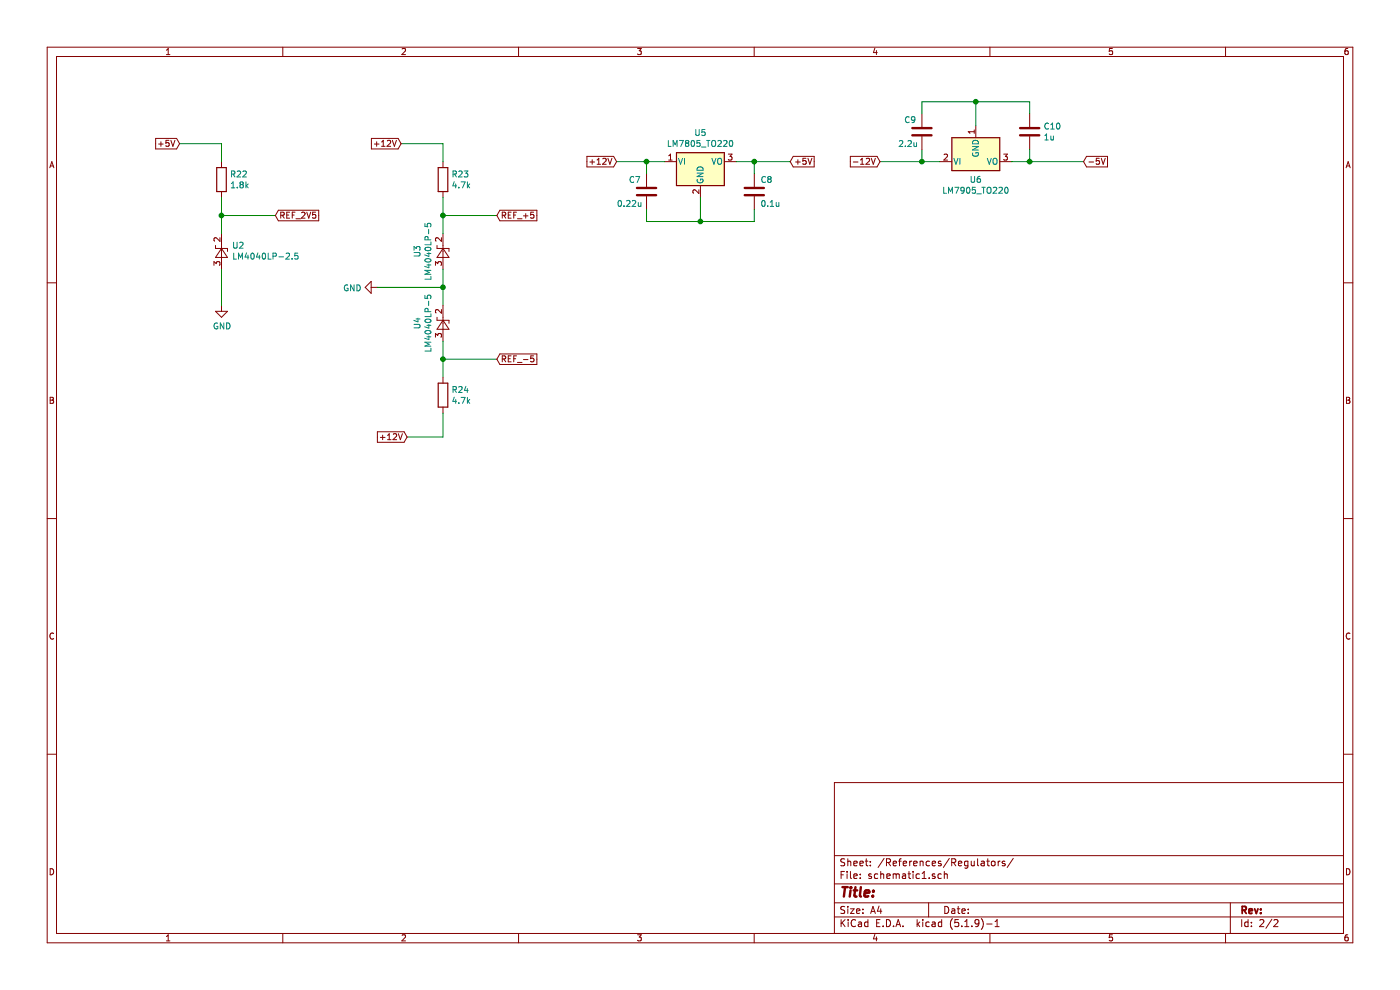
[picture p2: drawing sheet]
EESchema Schematic File Version 4
EELAYER 30 0
EELAYER END
$Descr A4 11693 8268
encoding utf-8
Sheet 2 2
Title ""
Date ""
Rev ""
Comp ""
Comment1 ""
Comment2 ""
Comment3 ""
Comment4 ""
$EndDescr
$Comp
L Reference_Voltage:LM4040LP-2.5 U2
U 1 1
P 1850 2100
F 0 "U2" V 1896 2013 50  0000 R CNN
F 1 "LM4040LP-2.5" V 1805 2013 50  0000 R CNN
F 2 "Package_TO_SOT_THT:TO-92_Inline" H 1850 1900 50  0001 C CIN
F 3 "http://www.ti.com/lit/ds/symlink/lm4040-n.pdf" H 1850 2100 50  0001 C CIN
	1    1850 2100
	0    -1   -1   0   
$EndComp
$Comp
L Reference_Voltage:LM4040LP-5 U3
U 1 1
P 3700 2100
F 0 "U3" H 3700 2316 50  0000 C CNN
F 1 "LM4040LP-5" H 3700 2225 50  0000 C CNN
F 2 "Package_TO_SOT_THT:TO-92_Inline" H 3700 1900 50  0001 C CIN
F 3 "http://www.ti.com/lit/ds/symlink/lm4040-n.pdf" H 3700 2100 50  0001 C CIN
	1    3700 2100
	0    -1   -1   0   
$EndComp
$Comp
L Reference_Voltage:LM4040LP-5 U4
U 1 1
P 3700 2700
F 0 "U4" H 3700 2916 50  0000 C CNN
F 1 "LM4040LP-5" H 3700 2825 50  0000 C CNN
F 2 "Package_TO_SOT_THT:TO-92_Inline" H 3700 2500 50  0001 C CIN
F 3 "http://www.ti.com/lit/ds/symlink/lm4040-n.pdf" H 3700 2700 50  0001 C CIN
	1    3700 2700
	0    -1   -1   0   
$EndComp
Text GLabel 1500 1200 0    50   Input ~ 0
+5V
Wire Wire Line
	1500 1200 1850 1200
Wire Wire Line
	1850 1200 1850 1350
$Comp
L Device:R R22
U 1 1
P 1850 1500
F 0 "R22" H 1920 1546 50  0000 L CNN
F 1 "1.8k" H 1920 1455 50  0000 L CNN
F 2 "" V 1780 1500 50  0001 C CNN
F 3 "~" H 1850 1500 50  0001 C CNN
	1    1850 1500
	1    0    0    -1  
$EndComp
Wire Wire Line
	1850 1650 1850 1800
Wire Wire Line
	1850 1800 2300 1800
Connection ~ 1850 1800
Wire Wire Line
	1850 1800 1850 1950
Text GLabel 2300 1800 2    50   Input ~ 0
REF_2V5
Wire Wire Line
	1850 2250 1850 2550
$Comp
L power:GND #PWR0108
U 1 1
P 1850 2550
F 0 "#PWR0108" H 1850 2300 50  0001 C CNN
F 1 "GND" H 1855 2377 50  0000 C CNN
F 2 "" H 1850 2550 50  0001 C CNN
F 3 "" H 1850 2550 50  0001 C CNN
	1    1850 2550
	1    0    0    -1  
$EndComp
Text GLabel 3350 1200 0    50   Input ~ 0
+12V
Wire Wire Line
	3350 1200 3700 1200
Wire Wire Line
	3700 1200 3700 1350
$Comp
L Device:R R23
U 1 1
P 3700 1500
F 0 "R23" H 3770 1546 50  0000 L CNN
F 1 "4.7k" H 3770 1455 50  0000 L CNN
F 2 "Precision Resistors 1%:MRS16000C4701FCT00" V 3630 1500 50  0001 C CNN
F 3 "~" H 3700 1500 50  0001 C CNN
	1    3700 1500
	1    0    0    -1  
$EndComp
Wire Wire Line
	3700 1650 3700 1800
Wire Wire Line
	3700 1800 4150 1800
Connection ~ 3700 1800
Wire Wire Line
	3700 1800 3700 1950
Text GLabel 4150 1800 2    50   Input ~ 0
REF_+5
Wire Wire Line
	3700 2250 3700 2400
Wire Wire Line
	3700 2850 3700 3000
$Comp
L Device:R R24
U 1 1
P 3700 3300
F 0 "R24" H 3770 3346 50  0000 L CNN
F 1 "4.7k" H 3770 3255 50  0000 L CNN
F 2 "Precision Resistors 1%:MRS16000C4701FCT00" V 3630 3300 50  0001 C CNN
F 3 "~" H 3700 3300 50  0001 C CNN
	1    3700 3300
	1    0    0    -1  
$EndComp
Wire Wire Line
	3700 3450 3700 3650
Wire Wire Line
	3700 3650 3400 3650
Text GLabel 3400 3650 0    50   Input ~ 0
+12V
Connection ~ 3700 2400
Wire Wire Line
	3700 2400 3700 2550
$Comp
L power:GND #PWR0109
U 1 1
P 3150 2400
F 0 "#PWR0109" H 3150 2150 50  0001 C CNN
F 1 "GND" V 3155 2272 50  0000 R CNN
F 2 "" H 3150 2400 50  0001 C CNN
F 3 "" H 3150 2400 50  0001 C CNN
	1    3150 2400
	0    1    1    0   
$EndComp
Wire Wire Line
	3150 2400 3700 2400
Wire Wire Line
	3700 3000 4150 3000
Connection ~ 3700 3000
Wire Wire Line
	3700 3000 3700 3150
Text GLabel 4150 3000 2    50   Input ~ 0
REF_-5
$Comp
L Regulator_Linear:LM7805_TO220 U5
U 1 1
P 5850 1350
F 0 "U5" H 5850 1592 50  0000 C CNN
F 1 "LM7805_TO220" H 5850 1501 50  0000 C CNN
F 2 "Package_TO_SOT_THT:TO-220-3_Vertical" H 5850 1575 50  0001 C CIN
F 3 "https://www.onsemi.cn/PowerSolutions/document/MC7800-D.PDF" H 5850 1300 50  0001 C CNN
	1    5850 1350
	1    0    0    -1  
$EndComp
$Comp
L Regulator_Linear:LM7905_TO220 U6
U 1 1
P 8150 1350
F 0 "U6" H 8150 1201 50  0000 C CNN
F 1 "LM7905_TO220" H 8150 1110 50  0000 C CNN
F 2 "Package_TO_SOT_THT:TO-220-3_Vertical" H 8150 1150 50  0001 C CIN
F 3 "https://www.onsemi.com/pub/Collateral/MC7900-D.PDF" H 8150 1350 50  0001 C CNN
	1    8150 1350
	1    0    0    -1  
$EndComp
Text GLabel 5150 1350 0    50   Input ~ 0
+12V
Wire Wire Line
	5150 1350 5400 1350
Wire Wire Line
	5400 1350 5400 1450
Wire Wire Line
	5400 1850 5850 1850
Wire Wire Line
	5850 1850 5850 1650
Connection ~ 5400 1350
Wire Wire Line
	5400 1350 5550 1350
Wire Wire Line
	5850 1850 6300 1850
Wire Wire Line
	6300 1850 6300 1750
Wire Wire Line
	6300 1350 6150 1350
Connection ~ 5850 1850
Wire Wire Line
	6300 1350 6600 1350
Connection ~ 6300 1350
Text GLabel 6600 1350 2    50   Input ~ 0
+5V
Text GLabel 7350 1350 0    50   Input ~ 0
-12V
Wire Wire Line
	7700 1350 7700 1250
Wire Wire Line
	7700 850  8150 850 
Wire Wire Line
	8600 850  8600 950 
Wire Wire Line
	8600 1350 8450 1350
Wire Wire Line
	7350 1350 7700 1350
Connection ~ 7700 1350
Wire Wire Line
	7700 1350 7850 1350
Wire Wire Line
	8600 1350 9050 1350
Connection ~ 8600 1350
Wire Wire Line
	8150 1050 8150 850 
Connection ~ 8150 850 
Wire Wire Line
	8150 850  8600 850 
Text GLabel 9050 1350 2    50   Input ~ 0
-5V
$Comp
L Device:C C7
U 1 1
P 5400 1600
F 0 "C7" H 5250 1700 50  0000 L CNN
F 1 "0.22u" H 5150 1500 50  0000 L CNN
F 2 "" H 5438 1450 50  0001 C CNN
F 3 "~" H 5400 1600 50  0001 C CNN
	1    5400 1600
	1    0    0    -1  
$EndComp
Wire Wire Line
	5400 1750 5400 1850
$Comp
L Device:C C8
U 1 1
P 6300 1600
F 0 "C8" H 6350 1700 50  0000 L CNN
F 1 "0.1u" H 6350 1500 50  0000 L CNN
F 2 "" H 6338 1450 50  0001 C CNN
F 3 "~" H 6300 1600 50  0001 C CNN
	1    6300 1600
	1    0    0    -1  
$EndComp
Wire Wire Line
	6300 1450 6300 1350
$Comp
L Device:C C9
U 1 1
P 7700 1100
F 0 "C9" H 7550 1200 50  0000 L CNN
F 1 "2.2u" H 7500 1000 50  0000 L CNN
F 2 "" H 7738 950 50  0001 C CNN
F 3 "~" H 7700 1100 50  0001 C CNN
	1    7700 1100
	1    0    0    -1  
$EndComp
Wire Wire Line
	7700 950  7700 850 
$Comp
L Device:C C10
U 1 1
P 8600 1100
F 0 "C10" H 8715 1146 50  0000 L CNN
F 1 "1u" H 8715 1055 50  0000 L CNN
F 2 "" H 8638 950 50  0001 C CNN
F 3 "~" H 8600 1100 50  0001 C CNN
	1    8600 1100
	1    0    0    -1  
$EndComp
Wire Wire Line
	8600 1250 8600 1350
$EndSCHEMATC
